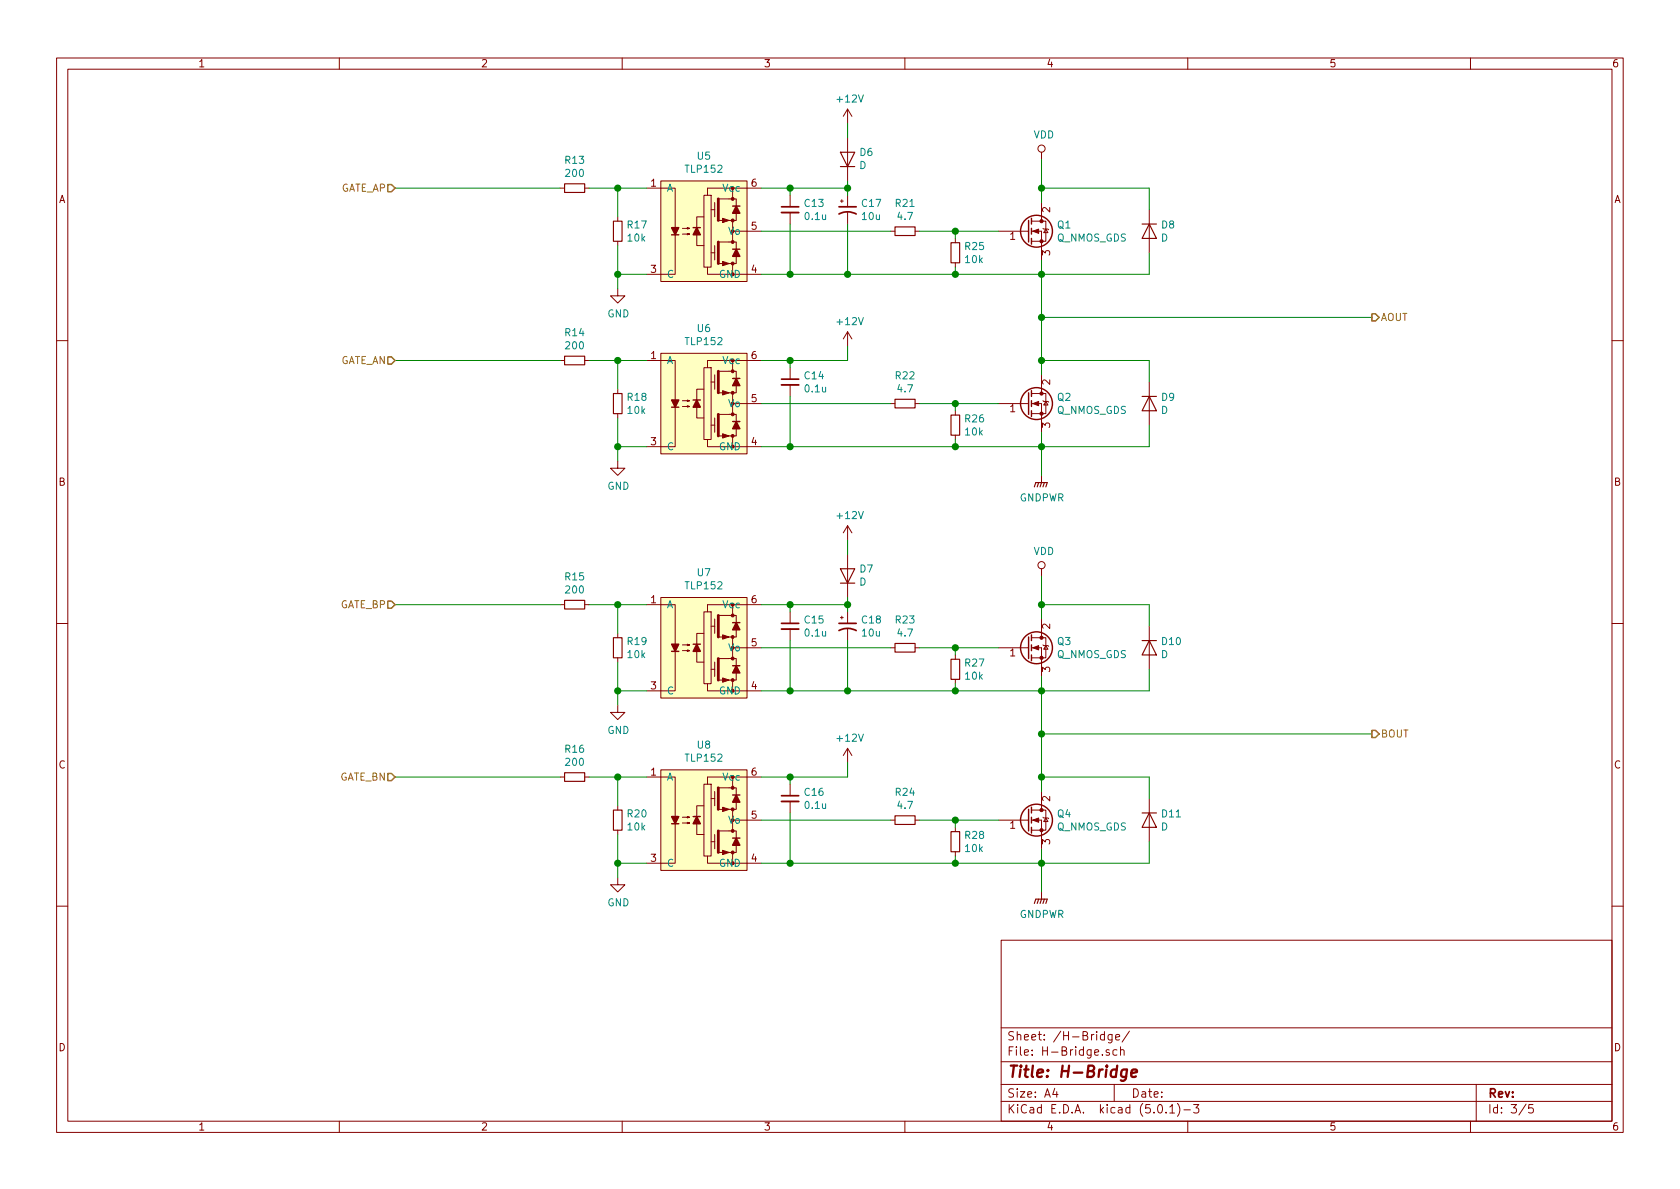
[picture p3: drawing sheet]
EESchema Schematic File Version 4
LIBS:spindleMD_v2-cache
EELAYER 26 0
EELAYER END
$Descr A4 11693 8268
encoding utf-8
Sheet 3 5
Title "H-Bridge"
Date ""
Rev ""
Comp ""
Comment1 ""
Comment2 ""
Comment3 ""
Comment4 ""
$EndDescr
$Comp
L mylib:TLP152 U5
U 1 1
P 4900 1600
F 0 "U5" H 4900 2125 50  0000 C CNN
F 1 "TLP152" H 4900 2034 50  0000 C CNN
F 2 "Housings_SOIC:SO-5_4.4x3.6mm_Pitch1.27mm" H 4900 1600 50  0001 C CNN
F 3 "" H 4900 1600 50  0001 C CNN
	1    4900 1600
	1    0    0    -1  
$EndComp
$Comp
L Device:Q_NMOS_GDS Q1
U 1 1
P 7150 1600
F 0 "Q1" H 7355 1646 50  0000 L CNN
F 1 "Q_NMOS_GDS" H 7355 1555 50  0000 L CNN
F 2 "TO_SOT_Packages_THT:TO-220-3_Horizontal_Reversed" H 7350 1700 50  0001 C CNN
F 3 "~" H 7150 1600 50  0001 C CNN
	1    7150 1600
	1    0    0    -1  
$EndComp
$Comp
L Device:D D8
U 1 1
P 8000 1600
F 0 "D8" V 7954 1679 50  0000 L CNN
F 1 "D" V 8045 1679 50  0000 L CNN
F 2 "Diodes_SMD:D_SMA_Handsoldering" H 8000 1600 50  0001 C CNN
F 3 "~" H 8000 1600 50  0001 C CNN
	1    8000 1600
	0    1    1    0   
$EndComp
$Comp
L Device:D D6
U 1 1
P 5900 1100
F 0 "D6" V 5946 1021 50  0000 R CNN
F 1 "D" V 5855 1021 50  0000 R CNN
F 2 "Diodes_SMD:D_TUMD2" H 5900 1100 50  0001 C CNN
F 3 "~" H 5900 1100 50  0001 C CNN
	1    5900 1100
	0    -1   -1   0   
$EndComp
$Comp
L Device:C_Small C13
U 1 1
P 5500 1450
F 0 "C13" H 5592 1496 50  0000 L CNN
F 1 "0.1u" H 5592 1405 50  0000 L CNN
F 2 "Capacitors_SMD:C_0603_HandSoldering" H 5500 1450 50  0001 C CNN
F 3 "~" H 5500 1450 50  0001 C CNN
	1    5500 1450
	1    0    0    -1  
$EndComp
$Comp
L Device:CP1_Small C17
U 1 1
P 5900 1450
F 0 "C17" H 5991 1496 50  0000 L CNN
F 1 "10u" H 5991 1405 50  0000 L CNN
F 2 "Capacitors_SMD:C_0603_HandSoldering" H 5900 1450 50  0001 C CNN
F 3 "~" H 5900 1450 50  0001 C CNN
	1    5900 1450
	1    0    0    -1  
$EndComp
$Comp
L Device:R_Small R21
U 1 1
P 6300 1600
F 0 "R21" V 6104 1600 50  0000 C CNN
F 1 "4.7" V 6195 1600 50  0000 C CNN
F 2 "Resistors_SMD:R_0805_HandSoldering" H 6300 1600 50  0001 C CNN
F 3 "~" H 6300 1600 50  0001 C CNN
	1    6300 1600
	0    1    1    0   
$EndComp
$Comp
L Device:R_Small R25
U 1 1
P 6650 1750
F 0 "R25" H 6709 1796 50  0000 L CNN
F 1 "10k" H 6709 1705 50  0000 L CNN
F 2 "Resistors_SMD:R_0603_HandSoldering" H 6650 1750 50  0001 C CNN
F 3 "~" H 6650 1750 50  0001 C CNN
	1    6650 1750
	1    0    0    -1  
$EndComp
$Comp
L Device:R_Small R13
U 1 1
P 4000 1300
F 0 "R13" V 3804 1300 50  0000 C CNN
F 1 "200" V 3895 1300 50  0000 C CNN
F 2 "Resistors_SMD:R_0603_HandSoldering" H 4000 1300 50  0001 C CNN
F 3 "~" H 4000 1300 50  0001 C CNN
	1    4000 1300
	0    1    1    0   
$EndComp
$Comp
L Device:R_Small R17
U 1 1
P 4300 1600
F 0 "R17" H 4241 1646 50  0000 R CNN
F 1 "10k" H 4241 1555 50  0000 R CNN
F 2 "Resistors_SMD:R_0603_HandSoldering" H 4300 1600 50  0001 C CNN
F 3 "~" H 4300 1600 50  0001 C CNN
	1    4300 1600
	-1   0    0    -1  
$EndComp
Wire Wire Line
	4300 1500 4300 1300
Wire Wire Line
	4300 1300 4100 1300
$Comp
L power:GND #PWR036
U 1 1
P 4300 2000
F 0 "#PWR036" H 4300 1750 50  0001 C CNN
F 1 "GND" H 4305 1827 50  0000 C CNN
F 2 "" H 4300 2000 50  0001 C CNN
F 3 "" H 4300 2000 50  0001 C CNN
	1    4300 2000
	1    0    0    -1  
$EndComp
Wire Wire Line
	5300 1300 5500 1300
Wire Wire Line
	5900 1300 5900 1250
Wire Wire Line
	5900 1350 5900 1300
Connection ~ 5900 1300
Wire Wire Line
	5500 1350 5500 1300
Connection ~ 5500 1300
Wire Wire Line
	5500 1300 5900 1300
Wire Wire Line
	5500 1550 5500 1900
Wire Wire Line
	5500 1900 5300 1900
Wire Wire Line
	5900 1550 5900 1900
Wire Wire Line
	5900 1900 5500 1900
Connection ~ 5500 1900
Wire Wire Line
	5300 1600 6200 1600
Wire Wire Line
	6400 1600 6650 1600
Wire Wire Line
	6650 1650 6650 1600
Connection ~ 6650 1600
Wire Wire Line
	6650 1600 6950 1600
Wire Wire Line
	6650 1850 6650 1900
Wire Wire Line
	6650 1900 5900 1900
Connection ~ 5900 1900
Wire Wire Line
	7250 1800 7250 1900
Wire Wire Line
	7250 1900 6650 1900
Connection ~ 6650 1900
Wire Wire Line
	8000 1750 8000 1900
Wire Wire Line
	8000 1900 7250 1900
Connection ~ 7250 1900
Wire Wire Line
	8000 1450 8000 1300
Wire Wire Line
	8000 1300 7250 1300
Wire Wire Line
	7250 1300 7250 1400
$Comp
L power:+12V #PWR040
U 1 1
P 5900 850
F 0 "#PWR040" H 5900 700 50  0001 C CNN
F 1 "+12V" H 5915 1023 50  0000 C CNN
F 2 "" H 5900 850 50  0001 C CNN
F 3 "" H 5900 850 50  0001 C CNN
	1    5900 850 
	1    0    0    -1  
$EndComp
Wire Wire Line
	5900 850  5900 950 
$Comp
L mylib:TLP152 U6
U 1 1
P 4900 2800
F 0 "U6" H 4900 3325 50  0000 C CNN
F 1 "TLP152" H 4900 3234 50  0000 C CNN
F 2 "Housings_SOIC:SO-5_4.4x3.6mm_Pitch1.27mm" H 4900 2800 50  0001 C CNN
F 3 "" H 4900 2800 50  0001 C CNN
	1    4900 2800
	1    0    0    -1  
$EndComp
$Comp
L Device:Q_NMOS_GDS Q2
U 1 1
P 7150 2800
F 0 "Q2" H 7355 2846 50  0000 L CNN
F 1 "Q_NMOS_GDS" H 7355 2755 50  0000 L CNN
F 2 "TO_SOT_Packages_THT:TO-220-3_Horizontal_Reversed" H 7350 2900 50  0001 C CNN
F 3 "~" H 7150 2800 50  0001 C CNN
	1    7150 2800
	1    0    0    -1  
$EndComp
$Comp
L Device:D D9
U 1 1
P 8000 2800
F 0 "D9" V 7954 2879 50  0000 L CNN
F 1 "D" V 8045 2879 50  0000 L CNN
F 2 "Diodes_SMD:D_SMA_Handsoldering" H 8000 2800 50  0001 C CNN
F 3 "~" H 8000 2800 50  0001 C CNN
	1    8000 2800
	0    1    1    0   
$EndComp
$Comp
L Device:C_Small C14
U 1 1
P 5500 2650
F 0 "C14" H 5592 2696 50  0000 L CNN
F 1 "0.1u" H 5592 2605 50  0000 L CNN
F 2 "Capacitors_SMD:C_0603_HandSoldering" H 5500 2650 50  0001 C CNN
F 3 "~" H 5500 2650 50  0001 C CNN
	1    5500 2650
	1    0    0    -1  
$EndComp
$Comp
L Device:R_Small R22
U 1 1
P 6300 2800
F 0 "R22" V 6104 2800 50  0000 C CNN
F 1 "4.7" V 6195 2800 50  0000 C CNN
F 2 "Resistors_SMD:R_0805_HandSoldering" H 6300 2800 50  0001 C CNN
F 3 "~" H 6300 2800 50  0001 C CNN
	1    6300 2800
	0    1    1    0   
$EndComp
$Comp
L Device:R_Small R26
U 1 1
P 6650 2950
F 0 "R26" H 6709 2996 50  0000 L CNN
F 1 "10k" H 6709 2905 50  0000 L CNN
F 2 "Resistors_SMD:R_0603_HandSoldering" H 6650 2950 50  0001 C CNN
F 3 "~" H 6650 2950 50  0001 C CNN
	1    6650 2950
	1    0    0    -1  
$EndComp
$Comp
L Device:R_Small R14
U 1 1
P 4000 2500
F 0 "R14" V 3804 2500 50  0000 C CNN
F 1 "200" V 3895 2500 50  0000 C CNN
F 2 "Resistors_SMD:R_0603_HandSoldering" H 4000 2500 50  0001 C CNN
F 3 "~" H 4000 2500 50  0001 C CNN
	1    4000 2500
	0    1    1    0   
$EndComp
$Comp
L Device:R_Small R18
U 1 1
P 4300 2800
F 0 "R18" H 4241 2846 50  0000 R CNN
F 1 "10k" H 4241 2755 50  0000 R CNN
F 2 "Resistors_SMD:R_0603_HandSoldering" H 4300 2800 50  0001 C CNN
F 3 "~" H 4300 2800 50  0001 C CNN
	1    4300 2800
	-1   0    0    -1  
$EndComp
Wire Wire Line
	4300 2700 4300 2500
Connection ~ 4300 2500
Wire Wire Line
	4300 2500 4100 2500
Wire Wire Line
	4300 2900 4300 3100
Wire Wire Line
	4300 3100 4500 3100
$Comp
L power:GND #PWR037
U 1 1
P 4300 3200
F 0 "#PWR037" H 4300 2950 50  0001 C CNN
F 1 "GND" H 4305 3027 50  0000 C CNN
F 2 "" H 4300 3200 50  0001 C CNN
F 3 "" H 4300 3200 50  0001 C CNN
	1    4300 3200
	1    0    0    -1  
$EndComp
Wire Wire Line
	4300 3100 4300 3200
Connection ~ 4300 3100
Wire Wire Line
	5300 2500 5500 2500
Wire Wire Line
	5500 2550 5500 2500
Connection ~ 5500 2500
Wire Wire Line
	5500 2500 5900 2500
Wire Wire Line
	5500 2750 5500 3100
Wire Wire Line
	5500 3100 5300 3100
Connection ~ 5500 3100
Wire Wire Line
	5300 2800 6200 2800
Wire Wire Line
	6400 2800 6650 2800
Wire Wire Line
	6650 2850 6650 2800
Connection ~ 6650 2800
Wire Wire Line
	6650 2800 6950 2800
Wire Wire Line
	6650 3050 6650 3100
Wire Wire Line
	7250 3000 7250 3100
Wire Wire Line
	7250 3100 6650 3100
Connection ~ 6650 3100
Wire Wire Line
	8000 2950 8000 3100
Wire Wire Line
	8000 3100 7250 3100
Connection ~ 7250 3100
Wire Wire Line
	8000 2650 8000 2500
Wire Wire Line
	8000 2500 7250 2500
Wire Wire Line
	7250 2500 7250 2600
$Comp
L power:+12V #PWR041
U 1 1
P 5900 2400
F 0 "#PWR041" H 5900 2250 50  0001 C CNN
F 1 "+12V" H 5915 2573 50  0000 C CNN
F 2 "" H 5900 2400 50  0001 C CNN
F 3 "" H 5900 2400 50  0001 C CNN
	1    5900 2400
	1    0    0    -1  
$EndComp
Wire Wire Line
	7250 1900 7250 2200
Connection ~ 7250 2500
Wire Wire Line
	5500 3100 6650 3100
Wire Wire Line
	4300 1700 4300 1900
Wire Wire Line
	4300 1300 4500 1300
Connection ~ 4300 1300
Wire Wire Line
	4500 1900 4300 1900
Connection ~ 4300 1900
Wire Wire Line
	4300 1900 4300 2000
Wire Wire Line
	4500 2500 4300 2500
$Comp
L power:GNDPWR #PWR045
U 1 1
P 7250 3300
F 0 "#PWR045" H 7250 3100 50  0001 C CNN
F 1 "GNDPWR" H 7254 3146 50  0000 C CNN
F 2 "" H 7250 3250 50  0001 C CNN
F 3 "" H 7250 3250 50  0001 C CNN
	1    7250 3300
	1    0    0    -1  
$EndComp
Wire Wire Line
	7250 3300 7250 3100
$Comp
L power:VDD #PWR044
U 1 1
P 7250 1100
F 0 "#PWR044" H 7250 950 50  0001 C CNN
F 1 "VDD" H 7267 1273 50  0000 C CNN
F 2 "" H 7250 1100 50  0001 C CNN
F 3 "" H 7250 1100 50  0001 C CNN
	1    7250 1100
	1    0    0    -1  
$EndComp
Wire Wire Line
	7250 1100 7250 1300
Connection ~ 7250 1300
$Comp
L mylib:TLP152 U7
U 1 1
P 4900 4500
F 0 "U7" H 4900 5025 50  0000 C CNN
F 1 "TLP152" H 4900 4934 50  0000 C CNN
F 2 "Housings_SOIC:SO-5_4.4x3.6mm_Pitch1.27mm" H 4900 4500 50  0001 C CNN
F 3 "" H 4900 4500 50  0001 C CNN
	1    4900 4500
	1    0    0    -1  
$EndComp
$Comp
L Device:Q_NMOS_GDS Q3
U 1 1
P 7150 4500
F 0 "Q3" H 7355 4546 50  0000 L CNN
F 1 "Q_NMOS_GDS" H 7355 4455 50  0000 L CNN
F 2 "TO_SOT_Packages_THT:TO-220-3_Horizontal_Reversed" H 7350 4600 50  0001 C CNN
F 3 "~" H 7150 4500 50  0001 C CNN
	1    7150 4500
	1    0    0    -1  
$EndComp
$Comp
L Device:D D10
U 1 1
P 8000 4500
F 0 "D10" V 7954 4579 50  0000 L CNN
F 1 "D" V 8045 4579 50  0000 L CNN
F 2 "Diodes_SMD:D_SMA_Handsoldering" H 8000 4500 50  0001 C CNN
F 3 "~" H 8000 4500 50  0001 C CNN
	1    8000 4500
	0    1    1    0   
$EndComp
$Comp
L Device:D D7
U 1 1
P 5900 4000
F 0 "D7" V 5946 3921 50  0000 R CNN
F 1 "D" V 5855 3921 50  0000 R CNN
F 2 "Diodes_SMD:D_TUMD2" H 5900 4000 50  0001 C CNN
F 3 "~" H 5900 4000 50  0001 C CNN
	1    5900 4000
	0    -1   -1   0   
$EndComp
$Comp
L Device:C_Small C15
U 1 1
P 5500 4350
F 0 "C15" H 5592 4396 50  0000 L CNN
F 1 "0.1u" H 5592 4305 50  0000 L CNN
F 2 "Capacitors_SMD:C_0603_HandSoldering" H 5500 4350 50  0001 C CNN
F 3 "~" H 5500 4350 50  0001 C CNN
	1    5500 4350
	1    0    0    -1  
$EndComp
$Comp
L Device:CP1_Small C18
U 1 1
P 5900 4350
F 0 "C18" H 5991 4396 50  0000 L CNN
F 1 "10u" H 5991 4305 50  0000 L CNN
F 2 "Capacitors_SMD:C_0603_HandSoldering" H 5900 4350 50  0001 C CNN
F 3 "~" H 5900 4350 50  0001 C CNN
	1    5900 4350
	1    0    0    -1  
$EndComp
$Comp
L Device:R_Small R23
U 1 1
P 6300 4500
F 0 "R23" V 6104 4500 50  0000 C CNN
F 1 "4.7" V 6195 4500 50  0000 C CNN
F 2 "Resistors_SMD:R_0805_HandSoldering" H 6300 4500 50  0001 C CNN
F 3 "~" H 6300 4500 50  0001 C CNN
	1    6300 4500
	0    1    1    0   
$EndComp
$Comp
L Device:R_Small R27
U 1 1
P 6650 4650
F 0 "R27" H 6709 4696 50  0000 L CNN
F 1 "10k" H 6709 4605 50  0000 L CNN
F 2 "Resistors_SMD:R_0603_HandSoldering" H 6650 4650 50  0001 C CNN
F 3 "~" H 6650 4650 50  0001 C CNN
	1    6650 4650
	1    0    0    -1  
$EndComp
$Comp
L Device:R_Small R15
U 1 1
P 4000 4200
F 0 "R15" V 3804 4200 50  0000 C CNN
F 1 "200" V 3895 4200 50  0000 C CNN
F 2 "Resistors_SMD:R_0603_HandSoldering" H 4000 4200 50  0001 C CNN
F 3 "~" H 4000 4200 50  0001 C CNN
	1    4000 4200
	0    1    1    0   
$EndComp
$Comp
L Device:R_Small R19
U 1 1
P 4300 4500
F 0 "R19" H 4241 4546 50  0000 R CNN
F 1 "10k" H 4241 4455 50  0000 R CNN
F 2 "Resistors_SMD:R_0603_HandSoldering" H 4300 4500 50  0001 C CNN
F 3 "~" H 4300 4500 50  0001 C CNN
	1    4300 4500
	-1   0    0    -1  
$EndComp
Wire Wire Line
	4300 4400 4300 4200
Wire Wire Line
	4300 4200 4100 4200
$Comp
L power:GND #PWR038
U 1 1
P 4300 4900
F 0 "#PWR038" H 4300 4650 50  0001 C CNN
F 1 "GND" H 4305 4727 50  0000 C CNN
F 2 "" H 4300 4900 50  0001 C CNN
F 3 "" H 4300 4900 50  0001 C CNN
	1    4300 4900
	1    0    0    -1  
$EndComp
Wire Wire Line
	5300 4200 5500 4200
Wire Wire Line
	5900 4200 5900 4150
Wire Wire Line
	5900 4250 5900 4200
Connection ~ 5900 4200
Wire Wire Line
	5500 4250 5500 4200
Connection ~ 5500 4200
Wire Wire Line
	5500 4200 5900 4200
Wire Wire Line
	5500 4450 5500 4800
Wire Wire Line
	5500 4800 5300 4800
Wire Wire Line
	5900 4450 5900 4800
Wire Wire Line
	5900 4800 5500 4800
Connection ~ 5500 4800
Wire Wire Line
	5300 4500 6200 4500
Wire Wire Line
	6400 4500 6650 4500
Wire Wire Line
	6650 4550 6650 4500
Connection ~ 6650 4500
Wire Wire Line
	6650 4500 6950 4500
Wire Wire Line
	6650 4750 6650 4800
Wire Wire Line
	6650 4800 5900 4800
Connection ~ 5900 4800
Wire Wire Line
	7250 4700 7250 4800
Wire Wire Line
	7250 4800 6650 4800
Connection ~ 6650 4800
Wire Wire Line
	8000 4650 8000 4800
Wire Wire Line
	8000 4800 7250 4800
Connection ~ 7250 4800
Wire Wire Line
	8000 4350 8000 4200
Wire Wire Line
	8000 4200 7250 4200
Wire Wire Line
	7250 4200 7250 4300
$Comp
L power:+12V #PWR042
U 1 1
P 5900 3750
F 0 "#PWR042" H 5900 3600 50  0001 C CNN
F 1 "+12V" H 5915 3923 50  0000 C CNN
F 2 "" H 5900 3750 50  0001 C CNN
F 3 "" H 5900 3750 50  0001 C CNN
	1    5900 3750
	1    0    0    -1  
$EndComp
Wire Wire Line
	5900 3750 5900 3850
$Comp
L mylib:TLP152 U8
U 1 1
P 4900 5700
F 0 "U8" H 4900 6225 50  0000 C CNN
F 1 "TLP152" H 4900 6134 50  0000 C CNN
F 2 "Housings_SOIC:SO-5_4.4x3.6mm_Pitch1.27mm" H 4900 5700 50  0001 C CNN
F 3 "" H 4900 5700 50  0001 C CNN
	1    4900 5700
	1    0    0    -1  
$EndComp
$Comp
L Device:Q_NMOS_GDS Q4
U 1 1
P 7150 5700
F 0 "Q4" H 7355 5746 50  0000 L CNN
F 1 "Q_NMOS_GDS" H 7355 5655 50  0000 L CNN
F 2 "TO_SOT_Packages_THT:TO-220-3_Horizontal_Reversed" H 7350 5800 50  0001 C CNN
F 3 "~" H 7150 5700 50  0001 C CNN
	1    7150 5700
	1    0    0    -1  
$EndComp
$Comp
L Device:D D11
U 1 1
P 8000 5700
F 0 "D11" V 7954 5779 50  0000 L CNN
F 1 "D" V 8045 5779 50  0000 L CNN
F 2 "Diodes_SMD:D_SMA_Handsoldering" H 8000 5700 50  0001 C CNN
F 3 "~" H 8000 5700 50  0001 C CNN
	1    8000 5700
	0    1    1    0   
$EndComp
$Comp
L Device:C_Small C16
U 1 1
P 5500 5550
F 0 "C16" H 5592 5596 50  0000 L CNN
F 1 "0.1u" H 5592 5505 50  0000 L CNN
F 2 "Capacitors_SMD:C_0603_HandSoldering" H 5500 5550 50  0001 C CNN
F 3 "~" H 5500 5550 50  0001 C CNN
	1    5500 5550
	1    0    0    -1  
$EndComp
$Comp
L Device:R_Small R24
U 1 1
P 6300 5700
F 0 "R24" V 6104 5700 50  0000 C CNN
F 1 "4.7" V 6195 5700 50  0000 C CNN
F 2 "Resistors_SMD:R_0805_HandSoldering" H 6300 5700 50  0001 C CNN
F 3 "~" H 6300 5700 50  0001 C CNN
	1    6300 5700
	0    1    1    0   
$EndComp
$Comp
L Device:R_Small R28
U 1 1
P 6650 5850
F 0 "R28" H 6709 5896 50  0000 L CNN
F 1 "10k" H 6709 5805 50  0000 L CNN
F 2 "Resistors_SMD:R_0603_HandSoldering" H 6650 5850 50  0001 C CNN
F 3 "~" H 6650 5850 50  0001 C CNN
	1    6650 5850
	1    0    0    -1  
$EndComp
$Comp
L Device:R_Small R16
U 1 1
P 4000 5400
F 0 "R16" V 3804 5400 50  0000 C CNN
F 1 "200" V 3895 5400 50  0000 C CNN
F 2 "Resistors_SMD:R_0603_HandSoldering" H 4000 5400 50  0001 C CNN
F 3 "~" H 4000 5400 50  0001 C CNN
	1    4000 5400
	0    1    1    0   
$EndComp
$Comp
L Device:R_Small R20
U 1 1
P 4300 5700
F 0 "R20" H 4241 5746 50  0000 R CNN
F 1 "10k" H 4241 5655 50  0000 R CNN
F 2 "Resistors_SMD:R_0603_HandSoldering" H 4300 5700 50  0001 C CNN
F 3 "~" H 4300 5700 50  0001 C CNN
	1    4300 5700
	-1   0    0    -1  
$EndComp
Wire Wire Line
	4300 5600 4300 5400
Connection ~ 4300 5400
Wire Wire Line
	4300 5400 4100 5400
Wire Wire Line
	4300 5800 4300 6000
Wire Wire Line
	4300 6000 4500 6000
$Comp
L power:GND #PWR039
U 1 1
P 4300 6100
F 0 "#PWR039" H 4300 5850 50  0001 C CNN
F 1 "GND" H 4305 5927 50  0000 C CNN
F 2 "" H 4300 6100 50  0001 C CNN
F 3 "" H 4300 6100 50  0001 C CNN
	1    4300 6100
	1    0    0    -1  
$EndComp
Wire Wire Line
	4300 6000 4300 6100
Connection ~ 4300 6000
Wire Wire Line
	5300 5400 5500 5400
Wire Wire Line
	5500 5450 5500 5400
Connection ~ 5500 5400
Wire Wire Line
	5500 5400 5900 5400
Wire Wire Line
	5500 5650 5500 6000
Wire Wire Line
	5500 6000 5300 6000
Connection ~ 5500 6000
Wire Wire Line
	5300 5700 6200 5700
Wire Wire Line
	6400 5700 6650 5700
Wire Wire Line
	6650 5750 6650 5700
Connection ~ 6650 5700
Wire Wire Line
	6650 5700 6950 5700
Wire Wire Line
	6650 5950 6650 6000
Wire Wire Line
	7250 5900 7250 6000
Wire Wire Line
	7250 6000 6650 6000
Connection ~ 6650 6000
Wire Wire Line
	8000 5850 8000 6000
Wire Wire Line
	8000 6000 7250 6000
Connection ~ 7250 6000
Wire Wire Line
	8000 5550 8000 5400
Wire Wire Line
	8000 5400 7250 5400
Wire Wire Line
	7250 5400 7250 5500
$Comp
L power:+12V #PWR043
U 1 1
P 5900 5300
F 0 "#PWR043" H 5900 5150 50  0001 C CNN
F 1 "+12V" H 5915 5473 50  0000 C CNN
F 2 "" H 5900 5300 50  0001 C CNN
F 3 "" H 5900 5300 50  0001 C CNN
	1    5900 5300
	1    0    0    -1  
$EndComp
Wire Wire Line
	5900 5300 5900 5400
Wire Wire Line
	7250 4800 7250 5100
Connection ~ 7250 5400
Wire Wire Line
	5500 6000 6650 6000
Wire Wire Line
	4300 4600 4300 4800
Wire Wire Line
	4300 4200 4500 4200
Connection ~ 4300 4200
Wire Wire Line
	4500 4800 4300 4800
Connection ~ 4300 4800
Wire Wire Line
	4300 4800 4300 4900
Wire Wire Line
	4500 5400 4300 5400
$Comp
L power:GNDPWR #PWR047
U 1 1
P 7250 6200
F 0 "#PWR047" H 7250 6000 50  0001 C CNN
F 1 "GNDPWR" H 7254 6046 50  0000 C CNN
F 2 "" H 7250 6150 50  0001 C CNN
F 3 "" H 7250 6150 50  0001 C CNN
	1    7250 6200
	1    0    0    -1  
$EndComp
Wire Wire Line
	7250 6200 7250 6000
$Comp
L power:VDD #PWR046
U 1 1
P 7250 4000
F 0 "#PWR046" H 7250 3850 50  0001 C CNN
F 1 "VDD" H 7267 4173 50  0000 C CNN
F 2 "" H 7250 4000 50  0001 C CNN
F 3 "" H 7250 4000 50  0001 C CNN
	1    7250 4000
	1    0    0    -1  
$EndComp
Wire Wire Line
	7250 4000 7250 4200
Connection ~ 7250 4200
Wire Wire Line
	7250 2200 9550 2200
Connection ~ 7250 2200
Wire Wire Line
	7250 2200 7250 2500
Wire Wire Line
	7250 5100 9550 5100
Connection ~ 7250 5100
Wire Wire Line
	7250 5100 7250 5400
Text HLabel 9550 2200 2    50   Output ~ 0
AOUT
Text HLabel 9550 5100 2    50   Output ~ 0
BOUT
Wire Wire Line
	5900 2400 5900 2500
Wire Wire Line
	2750 1300 3900 1300
Wire Wire Line
	2750 2500 3900 2500
Wire Wire Line
	2750 4200 3900 4200
Wire Wire Line
	2750 5400 3900 5400
Text HLabel 2750 1300 0    50   Input ~ 0
GATE_AP
Text HLabel 2750 2500 0    50   Input ~ 0
GATE_AN
Text HLabel 2750 4200 0    50   Input ~ 0
GATE_BP
Text HLabel 2750 5400 0    50   Input ~ 0
GATE_BN
$EndSCHEMATC
